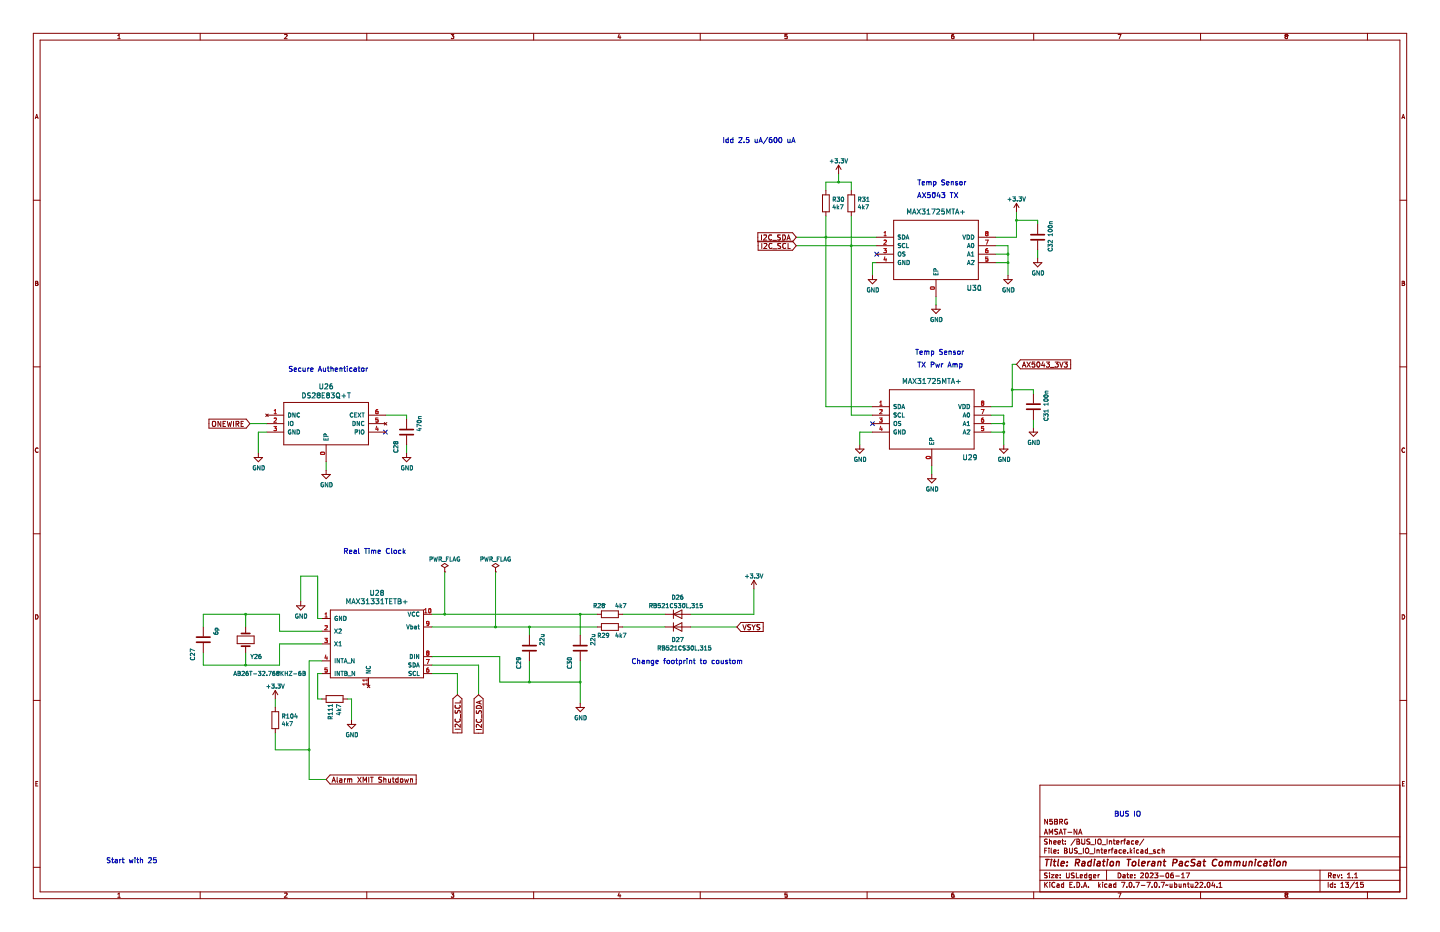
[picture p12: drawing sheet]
(kicad_sch (version 20230121) (generator eeschema)

 (paper "USLedger")

 (title_block
  (title "Radiation Tolerant PacSat Communication")
  (date "2023-06-17")
  (rev "1.1")
  (company "AMSAT-NA")
  (comment 1 "N5BRG"))

 (lib_symbols
  (symbol "Device:C" (pin_numbers hide) (pin_names (offset 0.254)) (in_bom yes) (on_board yes)
   (property "Reference" "C" (at 0.635 2.54 0) (effects (font (size 1.27 1.27)) (justify left)))
   (property "Value" "C" (at 0.635 -2.54 0) (effects (font (size 1.27 1.27)) (justify left)))
   (property "Footprint" "" (at 0.9652 -3.81 0) (effects (font (size 1.27 1.27)) hide))
   (property "Datasheet" "~" (at 0 0 0) (effects (font (size 1.27 1.27)) hide))
   (symbol "C_0_1"
    (polyline (pts (xy -2.032 -0.762) (xy 2.032 -0.762)) (stroke (width 0.508) (type default)) (fill (type none)))
    (polyline (pts (xy -2.032 0.762) (xy 2.032 0.762)) (stroke (width 0.508) (type default)) (fill (type none))))
   (symbol "C_1_1"
    (pin passive line (at 0 3.81 270) (length 2.794) (name "~" (effects (font (size 1.27 1.27)))) (number "1" (effects (font (size 1.27 1.27)))))
    (pin passive line (at 0 -3.81 90) (length 2.794) (name "~" (effects (font (size 1.27 1.27)))) (number "2" (effects (font (size 1.27 1.27)))))))
  (symbol "Device:Crystal" (pin_numbers hide) (pin_names (offset 1.016) hide) (in_bom yes) (on_board yes)
   (property "Reference" "Y" (at 0 3.81 0) (effects (font (size 1.27 1.27))))
   (property "Value" "Crystal" (at 0 -3.81 0) (effects (font (size 1.27 1.27))))
   (property "Footprint" "" (at 0 0 0) (effects (font (size 1.27 1.27)) hide))
   (property "Datasheet" "~" (at 0 0 0) (effects (font (size 1.27 1.27)) hide))
   (symbol "Crystal_0_1"
    (rectangle (start -1.143 2.54) (end 1.143 -2.54) (stroke (width 0.3048) (type default)) (fill (type none)))
    (polyline (pts (xy -2.54 0) (xy -1.905 0)) (stroke (width 0) (type default)) (fill (type none)))
    (polyline (pts (xy -1.905 -1.27) (xy -1.905 1.27)) (stroke (width 0.508) (type default)) (fill (type none)))
    (polyline (pts (xy 1.905 -1.27) (xy 1.905 1.27)) (stroke (width 0.508) (type default)) (fill (type none)))
    (polyline (pts (xy 2.54 0) (xy 1.905 0)) (stroke (width 0) (type default)) (fill (type none))))
   (symbol "Crystal_1_1"
    (pin passive line (at -3.81 0 0) (length 1.27) (name "1" (effects (font (size 1.27 1.27)))) (number "1" (effects (font (size 1.27 1.27)))))
    (pin passive line (at 3.81 0 180) (length 1.27) (name "2" (effects (font (size 1.27 1.27)))) (number "2" (effects (font (size 1.27 1.27)))))))
  (symbol "Device:R" (pin_numbers hide) (pin_names (offset 0)) (in_bom yes) (on_board yes)
   (property "Reference" "R" (at 2.032 0 90) (effects (font (size 1.27 1.27))))
   (property "Value" "R" (at 0 0 90) (effects (font (size 1.27 1.27))))
   (property "Footprint" "" (at -1.778 0 90) (effects (font (size 1.27 1.27)) hide))
   (property "Datasheet" "~" (at 0 0 0) (effects (font (size 1.27 1.27)) hide))
   (symbol "R_0_1"
    (rectangle (start -1.016 -2.54) (end 1.016 2.54) (stroke (width 0.254) (type default)) (fill (type none))))
   (symbol "R_1_1"
    (pin passive line (at 0 3.81 270) (length 1.27) (name "~" (effects (font (size 1.27 1.27)))) (number "1" (effects (font (size 1.27 1.27)))))
    (pin passive line (at 0 -3.81 90) (length 1.27) (name "~" (effects (font (size 1.27 1.27)))) (number "2" (effects (font (size 1.27 1.27)))))))
  (symbol "Diode:1N914" (pin_numbers hide) (pin_names hide) (in_bom yes) (on_board yes)
   (property "Reference" "D" (at 0 2.54 0) (effects (font (size 1.27 1.27))))
   (property "Value" "1N914" (at 0 -2.54 0) (effects (font (size 1.27 1.27))))
   (property "Footprint" "Diode_THT:D_DO-35_SOD27_P7.62mm_Horizontal" (at 0 -4.445 0) (effects (font (size 1.27 1.27)) hide))
   (property "Datasheet" "http://www.vishay.com/docs/85622/1n914.pdf" (at 0 0 0) (effects (font (size 1.27 1.27)) hide))
   (property "Sim.Device" "D" (at 0 0 0) (effects (font (size 1.27 1.27)) hide))
   (property "Sim.Pins" "1=K 2=A" (at 0 0 0) (effects (font (size 1.27 1.27)) hide))
   (symbol "1N914_0_1"
    (polyline (pts (xy -1.27 1.27) (xy -1.27 -1.27)) (stroke (width 0.254) (type default)) (fill (type none)))
    (polyline (pts (xy 1.27 0) (xy -1.27 0)) (stroke (width 0) (type default)) (fill (type none)))
    (polyline (pts (xy 1.27 1.27) (xy 1.27 -1.27) (xy -1.27 0) (xy 1.27 1.27)) (stroke (width 0.254) (type default)) (fill (type none))))
   (symbol "1N914_1_1"
    (pin passive line (at -3.81 0 0) (length 2.54) (name "K" (effects (font (size 1.27 1.27)))) (number "1" (effects (font (size 1.27 1.27)))))
    (pin passive line (at 3.81 0 180) (length 2.54) (name "A" (effects (font (size 1.27 1.27)))) (number "2" (effects (font (size 1.27 1.27)))))))
  (symbol "PACSAT_ICs:DS28E83" (pin_names (offset 1.016)) (in_bom yes) (on_board yes)
   (property "Reference" "U26" (at 0 11.0998 0) (effects (font (size 1.524 1.524))))
   (property "Value" "DS28E83" (at 0 8.4074 0) (effects (font (size 1.524 1.524))))
   (property "Footprint" "PacSatDev_maxim:TDFN_T633_2" (at 0 0 0) (effects (font (size 1.524 1.524)) hide))
   (property "Datasheet" "" (at 0 0 0) (effects (font (size 1.524 1.524)) hide))
   (symbol "DS28E83_0_1"
    (rectangle (start -12.7 6.35) (end 12.7 -6.35) (stroke (width 0) (type default)) (fill (type none))))
   (symbol "DS28E83_1_1"
    (pin power_in line (at 0 -11.43 90) (length 5.08) (name "EP" (effects (font (size 1.27 1.27)))) (number "0" (effects (font (size 1.27 1.27)))))
    (pin no_connect line (at -17.78 2.54 0) (length 5.08) (name "DNC" (effects (font (size 1.27 1.27)))) (number "1" (effects (font (size 1.27 1.27)))))
    (pin bidirectional line (at -17.78 0 0) (length 5.08) (name "IO" (effects (font (size 1.27 1.27)))) (number "2" (effects (font (size 1.27 1.27)))))
    (pin power_in line (at -17.78 -2.54 0) (length 5.08) (name "GND" (effects (font (size 1.27 1.27)))) (number "3" (effects (font (size 1.27 1.27)))))
    (pin bidirectional line (at 17.78 -2.54 180) (length 5.08) (name "PIO" (effects (font (size 1.27 1.27)))) (number "4" (effects (font (size 1.27 1.27)))))
    (pin no_connect line (at 17.78 0 180) (length 5.08) (name "DNC" (effects (font (size 1.27 1.27)))) (number "5" (effects (font (size 1.27 1.27)))))
    (pin passive line (at 17.78 2.54 180) (length 5.08) (name "CEXT" (effects (font (size 1.27 1.27)))) (number "6" (effects (font (size 1.27 1.27)))))))
  (symbol "PACSAT_ICs:MAX31331" (pin_names (offset 1.016)) (in_bom yes) (on_board yes)
   (property "Reference" "U?" (at -1.27 14.9098 0) (effects (font (size 1.524 1.524))))
   (property "Value" "MAX31331" (at -1.27 12.2174 0) (effects (font (size 1.524 1.524))))
   (property "Footprint" "Package_DFN_QFN:TDFN-10-1EP_2x3mm_P0.5mm_EP0.9x2mm" (at 0 0 0) (effects (font (size 1.524 1.524)) hide))
   (property "Datasheet" "" (at -1.27 3.81 0) (effects (font (size 1.524 1.524)) hide))
   (symbol "MAX31331_0_1"
    (rectangle (start -13.97 10.16) (end 13.97 -10.16) (stroke (width 0) (type default)) (fill (type none))))
   (symbol "MAX31331_1_1"
    (pin power_in line (at -16.51 7.62 0) (length 2.54) (name "GND" (effects (font (size 1.27 1.27)))) (number "1" (effects (font (size 1.27 1.27)))))
    (pin power_in line (at 16.51 8.89 180) (length 2.54) (name "VCC" (effects (font (size 1.27 1.27)))) (number "10" (effects (font (size 1.27 1.27)))))
    (pin no_connect line (at -2.54 -12.7 90) (length 2.54) (name "NC" (effects (font (size 1.27 1.27)))) (number "11" (effects (font (size 1.27 1.27)))))
    (pin input line (at -16.51 3.81 0) (length 2.54) (name "X2" (effects (font (size 1.27 1.27)))) (number "2" (effects (font (size 1.27 1.27)))))
    (pin input line (at -16.51 0 0) (length 2.54) (name "X1" (effects (font (size 1.27 1.27)))) (number "3" (effects (font (size 1.27 1.27)))))
    (pin open_collector line (at -16.51 -5.08 0) (length 2.54) (name "INTA_N" (effects (font (size 1.27 1.27)))) (number "4" (effects (font (size 1.27 1.27)))))
    (pin open_collector line (at -16.51 -8.89 0) (length 2.54) (name "INTB_N" (effects (font (size 1.27 1.27)))) (number "5" (effects (font (size 1.27 1.27)))))
    (pin input line (at 16.51 -8.89 180) (length 2.54) (name "SCL" (effects (font (size 1.27 1.27)))) (number "6" (effects (font (size 1.27 1.27)))))
    (pin tri_state line (at 16.51 -6.35 180) (length 2.54) (name "SDA" (effects (font (size 1.27 1.27)))) (number "7" (effects (font (size 1.27 1.27)))))
    (pin input line (at 16.51 -3.81 180) (length 2.54) (name "DIN" (effects (font (size 1.27 1.27)))) (number "8" (effects (font (size 1.27 1.27)))))
    (pin power_in line (at 16.51 5.08 180) (length 2.54) (name "Vbat" (effects (font (size 1.27 1.27)))) (number "9" (effects (font (size 1.27 1.27)))))))
  (symbol "PACSAT_ICs:MAX31725" (pin_names (offset 1.016)) (in_bom yes) (on_board yes)
   (property "Reference" "U29" (at 11.43 -11.43 0) (effects (font (size 1.524 1.524))))
   (property "Value" "MAX31725" (at 0 11.43 0) (effects (font (size 1.524 1.524))))
   (property "Footprint" "PacSatDev_maxim:TDFN_T833_2" (at 0 0 0) (effects (font (size 1.524 1.524)) hide))
   (property "Datasheet" "" (at 0 0 0) (effects (font (size 1.524 1.524)) hide))
   (symbol "MAX31725_0_1"
    (rectangle (start -12.7 8.89) (end 12.7 -8.89) (stroke (width 0) (type default)) (fill (type none))))
   (symbol "MAX31725_1_1"
    (pin input line (at 0 -13.97 90) (length 5.08) (name "EP" (effects (font (size 1.27 1.27)))) (number "0" (effects (font (size 1.27 1.27)))))
    (pin input line (at -17.78 3.81 0) (length 5.08) (name "SDA" (effects (font (size 1.27 1.27)))) (number "1" (effects (font (size 1.27 1.27)))))
    (pin input line (at -17.78 1.27 0) (length 5.08) (name "SCL" (effects (font (size 1.27 1.27)))) (number "2" (effects (font (size 1.27 1.27)))))
    (pin input line (at -17.78 -1.27 0) (length 5.08) (name "OS" (effects (font (size 1.27 1.27)))) (number "3" (effects (font (size 1.27 1.27)))))
    (pin input line (at -17.78 -3.81 0) (length 5.08) (name "GND" (effects (font (size 1.27 1.27)))) (number "4" (effects (font (size 1.27 1.27)))))
    (pin input line (at 17.78 -3.81 180) (length 5.08) (name "A2" (effects (font (size 1.27 1.27)))) (number "5" (effects (font (size 1.27 1.27)))))
    (pin input line (at 17.78 -1.27 180) (length 5.08) (name "A1" (effects (font (size 1.27 1.27)))) (number "6" (effects (font (size 1.27 1.27)))))
    (pin input line (at 17.78 1.27 180) (length 5.08) (name "A0" (effects (font (size 1.27 1.27)))) (number "7" (effects (font (size 1.27 1.27)))))
    (pin input line (at 17.78 3.81 180) (length 5.08) (name "VDD" (effects (font (size 1.27 1.27)))) (number "8" (effects (font (size 1.27 1.27)))))))
  (symbol "power:+3.3V" (power) (pin_names (offset 0)) (in_bom yes) (on_board yes)
   (property "Reference" "#PWR" (at 0 -3.81 0) (effects (font (size 1.27 1.27)) hide))
   (property "Value" "+3.3V" (at 0 3.556 0) (effects (font (size 1.27 1.27))))
   (property "Footprint" "" (at 0 0 0) (effects (font (size 1.27 1.27)) hide))
   (property "Datasheet" "" (at 0 0 0) (effects (font (size 1.27 1.27)) hide))
   (symbol "+3.3V_0_1"
    (polyline (pts (xy -0.762 1.27) (xy 0 2.54)) (stroke (width 0) (type default)) (fill (type none)))
    (polyline (pts (xy 0 0) (xy 0 2.54)) (stroke (width 0) (type default)) (fill (type none)))
    (polyline (pts (xy 0 2.54) (xy 0.762 1.27)) (stroke (width 0) (type default)) (fill (type none))))
   (symbol "+3.3V_1_1"
    (pin power_in line (at 0 0 90) (length 0) hide (name "+3.3V" (effects (font (size 1.27 1.27)))) (number "1" (effects (font (size 1.27 1.27)))))))
  (symbol "power:GND" (power) (pin_names (offset 0)) (in_bom yes) (on_board yes)
   (property "Reference" "#PWR" (at 0 -6.35 0) (effects (font (size 1.27 1.27)) hide))
   (property "Value" "GND" (at 0 -3.81 0) (effects (font (size 1.27 1.27))))
   (property "Footprint" "" (at 0 0 0) (effects (font (size 1.27 1.27)) hide))
   (property "Datasheet" "" (at 0 0 0) (effects (font (size 1.27 1.27)) hide))
   (symbol "GND_0_1"
    (polyline (pts (xy 0 0) (xy 0 -1.27) (xy 1.27 -1.27) (xy 0 -2.54) (xy -1.27 -1.27) (xy 0 -1.27)) (stroke (width 0) (type default)) (fill (type none))))
   (symbol "GND_1_1"
    (pin power_in line (at 0 0 270) (length 0) hide (name "GND" (effects (font (size 1.27 1.27)))) (number "1" (effects (font (size 1.27 1.27)))))))
  (symbol "power:PWR_FLAG" (power) (pin_numbers hide) (pin_names (offset 0) hide) (in_bom yes) (on_board yes)
   (property "Reference" "#FLG" (at 0 1.905 0) (effects (font (size 1.27 1.27)) hide))
   (property "Value" "PWR_FLAG" (at 0 3.81 0) (effects (font (size 1.27 1.27))))
   (property "Footprint" "" (at 0 0 0) (effects (font (size 1.27 1.27)) hide))
   (property "Datasheet" "~" (at 0 0 0) (effects (font (size 1.27 1.27)) hide))
   (symbol "PWR_FLAG_0_0"
    (pin power_out line (at 0 0 90) (length 0) (name "pwr" (effects (font (size 1.27 1.27)))) (number "1" (effects (font (size 1.27 1.27))))))
   (symbol "PWR_FLAG_0_1"
    (polyline (pts (xy 0 0) (xy 0 1.27) (xy -1.016 1.905) (xy 0 2.54) (xy 1.016 1.905) (xy 0 1.27)) (stroke (width 0) (type default)) (fill (type none))))))

 (junction (at 300.99 129.54) (diameter 0) (color 0 0 0 0))
 (junction (at 73.66 184.15) (diameter 0) (color 0 0 0 0))
 (junction (at 255.27 73.66) (diameter 0) (color 0 0 0 0))
 (junction (at 302.26 76.2) (diameter 0) (color 0 0 0 0))
 (junction (at 251.46 54.61) (diameter 0) (color 0 0 0 0))
 (junction (at 247.65 71.12) (diameter 0) (color 0 0 0 0))
 (junction (at 133.35 184.15) (diameter 0) (color 0 0 0 0))
 (junction (at 303.53 116.84) (diameter 0) (color 0 0 0 0))
 (junction (at 148.59 187.96) (diameter 0) (color 0 0 0 0))
 (junction (at 158.75 204.47) (diameter 0) (color 0 0 0 0))
 (junction (at 304.8 66.04) (diameter 0) (color 0 0 0 0))
 (junction (at 73.66 199.39) (diameter 0) (color 0 0 0 0))
 (junction (at 300.99 127) (diameter 0) (color 0 0 0 0))
 (junction (at 158.75 187.96) (diameter 0) (color 0 0 0 0))
 (junction (at 302.26 78.74) (diameter 0) (color 0 0 0 0))
 (junction (at 92.71 224.79) (diameter 0) (color 0 0 0 0))
 (junction (at 173.99 184.15) (diameter 0) (color 0 0 0 0))
 (junction (at 173.99 204.47) (diameter 0) (color 0 0 0 0))

 (no_connect (at 261.62 127))
 (no_connect (at 262.89 76.2))
 (no_connect (at 115.57 129.54))

 (wire (pts (xy 302.26 78.74) (xy 302.26 82.55)) (stroke (width 0) (type default)))
 (wire (pts (xy 247.65 57.15) (xy 247.65 54.61)) (stroke (width 0) (type default)))
 (wire (pts (xy 186.69 187.96) (xy 199.39 187.96)) (stroke (width 0) (type default)))
 (wire (pts (xy 261.62 129.54) (xy 257.81 129.54)) (stroke (width 0) (type default)))
 (wire (pts (xy 251.46 54.61) (xy 251.46 52.07)) (stroke (width 0) (type default)))
 (wire (pts (xy 137.16 201.93) (xy 137.16 208.28)) (stroke (width 0) (type default)))
 (wire (pts (xy 60.96 184.15) (xy 73.66 184.15)) (stroke (width 0) (type default)))
 (wire (pts (xy 255.27 124.46) (xy 261.62 124.46)) (stroke (width 0) (type default)))
 (wire (pts (xy 133.35 171.45) (xy 133.35 184.15)) (stroke (width 0) (type default)))
 (wire (pts (xy 255.27 54.61) (xy 255.27 57.15)) (stroke (width 0) (type default)))
 (wire (pts (xy 60.96 199.39) (xy 73.66 199.39)) (stroke (width 0) (type default)))
 (wire (pts (xy 303.53 116.84) (xy 303.53 121.92)) (stroke (width 0) (type default)))
 (wire (pts (xy 129.54 184.15) (xy 133.35 184.15)) (stroke (width 0) (type default)))
 (wire (pts (xy 83.82 193.04) (xy 96.52 193.04)) (stroke (width 0) (type default)))
 (wire (pts (xy 92.71 224.79) (xy 92.71 233.68)) (stroke (width 0) (type default)))
 (wire (pts (xy 96.52 185.42) (xy 95.25 185.42)) (stroke (width 0) (type default)))
 (wire (pts (xy 129.54 187.96) (xy 148.59 187.96)) (stroke (width 0) (type default)))
 (wire (pts (xy 303.53 116.84) (xy 309.88 116.84)) (stroke (width 0) (type default)))
 (wire (pts (xy 92.71 198.12) (xy 92.71 224.79)) (stroke (width 0) (type default)))
 (wire (pts (xy 115.57 124.46) (xy 121.92 124.46)) (stroke (width 0) (type default)))
 (wire (pts (xy 95.25 209.55) (xy 96.52 209.55)) (stroke (width 0) (type default)))
 (wire (pts (xy 73.66 199.39) (xy 83.82 199.39)) (stroke (width 0) (type default)))
 (wire (pts (xy 261.62 78.74) (xy 261.62 82.55)) (stroke (width 0) (type default)))
 (wire (pts (xy 129.54 199.39) (xy 143.51 199.39)) (stroke (width 0) (type default)))
 (wire (pts (xy 311.15 74.93) (xy 311.15 77.47)) (stroke (width 0) (type default)))
 (wire (pts (xy 73.66 187.96) (xy 73.66 184.15)) (stroke (width 0) (type default)))
 (wire (pts (xy 300.99 129.54) (xy 297.18 129.54)) (stroke (width 0) (type default)))
 (wire (pts (xy 247.65 71.12) (xy 262.89 71.12)) (stroke (width 0) (type default)))
 (wire (pts (xy 173.99 204.47) (xy 173.99 210.82)) (stroke (width 0) (type default)))
 (wire (pts (xy 149.86 204.47) (xy 158.75 204.47)) (stroke (width 0) (type default)))
 (wire (pts (xy 90.17 172.72) (xy 90.17 180.34)) (stroke (width 0) (type default)))
 (wire (pts (xy 104.14 209.55) (xy 105.41 209.55)) (stroke (width 0) (type default)))
 (wire (pts (xy 82.55 219.71) (xy 82.55 224.79)) (stroke (width 0) (type default)))
 (wire (pts (xy 303.53 109.22) (xy 303.53 116.84)) (stroke (width 0) (type default)))
 (wire (pts (xy 238.76 71.12) (xy 247.65 71.12)) (stroke (width 0) (type default)))
 (wire (pts (xy 129.54 201.93) (xy 137.16 201.93)) (stroke (width 0) (type default)))
 (wire (pts (xy 311.15 66.04) (xy 311.15 67.31)) (stroke (width 0) (type default)))
 (wire (pts (xy 186.69 184.15) (xy 199.39 184.15)) (stroke (width 0) (type default)))
 (wire (pts (xy 309.88 116.84) (xy 309.88 118.11)) (stroke (width 0) (type default)))
 (wire (pts (xy 95.25 172.72) (xy 90.17 172.72)) (stroke (width 0) (type default)))
 (wire (pts (xy 173.99 184.15) (xy 179.07 184.15)) (stroke (width 0) (type default)))
 (wire (pts (xy 158.75 204.47) (xy 173.99 204.47)) (stroke (width 0) (type default)))
 (wire (pts (xy 121.92 133.35) (xy 121.92 135.89)) (stroke (width 0) (type default)))
 (wire (pts (xy 238.76 73.66) (xy 255.27 73.66)) (stroke (width 0) (type default)))
 (wire (pts (xy 92.71 224.79) (xy 82.55 224.79)) (stroke (width 0) (type default)))
 (wire (pts (xy 148.59 187.96) (xy 158.75 187.96)) (stroke (width 0) (type default)))
 (wire (pts (xy 158.75 187.96) (xy 179.07 187.96)) (stroke (width 0) (type default)))
 (wire (pts (xy 247.65 54.61) (xy 251.46 54.61)) (stroke (width 0) (type default)))
 (wire (pts (xy 300.99 127) (xy 300.99 129.54)) (stroke (width 0) (type default)))
 (wire (pts (xy 298.45 76.2) (xy 302.26 76.2)) (stroke (width 0) (type default)))
 (wire (pts (xy 247.65 121.92) (xy 261.62 121.92)) (stroke (width 0) (type default)))
 (wire (pts (xy 251.46 54.61) (xy 255.27 54.61)) (stroke (width 0) (type default)))
 (wire (pts (xy 303.53 121.92) (xy 297.18 121.92)) (stroke (width 0) (type default)))
 (wire (pts (xy 158.75 187.96) (xy 158.75 190.5)) (stroke (width 0) (type default)))
 (wire (pts (xy 92.71 233.68) (xy 97.79 233.68)) (stroke (width 0) (type default)))
 (wire (pts (xy 60.96 195.58) (xy 60.96 199.39)) (stroke (width 0) (type default)))
 (wire (pts (xy 97.79 138.43) (xy 97.79 140.97)) (stroke (width 0) (type default)))
 (wire (pts (xy 257.81 129.54) (xy 257.81 133.35)) (stroke (width 0) (type default)))
 (wire (pts (xy 302.26 73.66) (xy 302.26 76.2)) (stroke (width 0) (type default)))
 (wire (pts (xy 173.99 184.15) (xy 173.99 190.5)) (stroke (width 0) (type default)))
 (wire (pts (xy 158.75 198.12) (xy 158.75 204.47)) (stroke (width 0) (type default)))
 (wire (pts (xy 77.47 129.54) (xy 77.47 135.89)) (stroke (width 0) (type default)))
 (wire (pts (xy 83.82 184.15) (xy 83.82 189.23)) (stroke (width 0) (type default)))
 (wire (pts (xy 255.27 73.66) (xy 255.27 124.46)) (stroke (width 0) (type default)))
 (wire (pts (xy 302.26 76.2) (xy 302.26 78.74)) (stroke (width 0) (type default)))
 (wire (pts (xy 247.65 71.12) (xy 247.65 121.92)) (stroke (width 0) (type default)))
 (wire (pts (xy 60.96 187.96) (xy 60.96 184.15)) (stroke (width 0) (type default)))
 (wire (pts (xy 82.55 209.55) (xy 82.55 212.09)) (stroke (width 0) (type default)))
 (wire (pts (xy 83.82 193.04) (xy 83.82 199.39)) (stroke (width 0) (type default)))
 (wire (pts (xy 304.8 66.04) (xy 304.8 71.12)) (stroke (width 0) (type default)))
 (wire (pts (xy 96.52 201.93) (xy 95.25 201.93)) (stroke (width 0) (type default)))
 (wire (pts (xy 83.82 189.23) (xy 96.52 189.23)) (stroke (width 0) (type default)))
 (wire (pts (xy 304.8 63.5) (xy 304.8 66.04)) (stroke (width 0) (type default)))
 (wire (pts (xy 95.25 201.93) (xy 95.25 209.55)) (stroke (width 0) (type default)))
 (wire (pts (xy 133.35 184.15) (xy 173.99 184.15)) (stroke (width 0) (type default)))
 (wire (pts (xy 80.01 129.54) (xy 77.47 129.54)) (stroke (width 0) (type default)))
 (wire (pts (xy 247.65 64.77) (xy 247.65 71.12)) (stroke (width 0) (type default)))
 (wire (pts (xy 280.67 88.9) (xy 280.67 91.44)) (stroke (width 0) (type default)))
 (wire (pts (xy 255.27 64.77) (xy 255.27 73.66)) (stroke (width 0) (type default)))
 (wire (pts (xy 143.51 199.39) (xy 143.51 208.28)) (stroke (width 0) (type default)))
 (wire (pts (xy 73.66 184.15) (xy 83.82 184.15)) (stroke (width 0) (type default)))
 (wire (pts (xy 74.93 127) (xy 80.01 127)) (stroke (width 0) (type default)))
 (wire (pts (xy 96.52 198.12) (xy 92.71 198.12)) (stroke (width 0) (type default)))
 (wire (pts (xy 121.92 124.46) (xy 121.92 125.73)) (stroke (width 0) (type default)))
 (wire (pts (xy 304.8 109.22) (xy 303.53 109.22)) (stroke (width 0) (type default)))
 (wire (pts (xy 300.99 129.54) (xy 300.99 133.35)) (stroke (width 0) (type default)))
 (wire (pts (xy 105.41 209.55) (xy 105.41 215.9)) (stroke (width 0) (type default)))
 (wire (pts (xy 149.86 196.85) (xy 149.86 204.47)) (stroke (width 0) (type default)))
 (wire (pts (xy 148.59 171.45) (xy 148.59 187.96)) (stroke (width 0) (type default)))
 (wire (pts (xy 173.99 204.47) (xy 173.99 198.12)) (stroke (width 0) (type default)))
 (wire (pts (xy 279.4 139.7) (xy 279.4 142.24)) (stroke (width 0) (type default)))
 (wire (pts (xy 262.89 78.74) (xy 261.62 78.74)) (stroke (width 0) (type default)))
 (wire (pts (xy 297.18 127) (xy 300.99 127)) (stroke (width 0) (type default)))
 (wire (pts (xy 73.66 195.58) (xy 73.66 199.39)) (stroke (width 0) (type default)))
 (wire (pts (xy 304.8 71.12) (xy 298.45 71.12)) (stroke (width 0) (type default)))
 (wire (pts (xy 255.27 73.66) (xy 262.89 73.66)) (stroke (width 0) (type default)))
 (wire (pts (xy 309.88 125.73) (xy 309.88 128.27)) (stroke (width 0) (type default)))
 (wire (pts (xy 304.8 66.04) (xy 311.15 66.04)) (stroke (width 0) (type default)))
 (wire (pts (xy 226.06 184.15) (xy 226.06 176.53)) (stroke (width 0) (type default)))
 (wire (pts (xy 298.45 73.66) (xy 302.26 73.66)) (stroke (width 0) (type default)))
 (wire (pts (xy 129.54 196.85) (xy 149.86 196.85)) (stroke (width 0) (type default)))
 (wire (pts (xy 297.18 124.46) (xy 300.99 124.46)) (stroke (width 0) (type default)))
 (wire (pts (xy 95.25 185.42) (xy 95.25 172.72)) (stroke (width 0) (type default)))
 (wire (pts (xy 207.01 184.15) (xy 226.06 184.15)) (stroke (width 0) (type default)))
 (wire (pts (xy 207.01 187.96) (xy 220.98 187.96)) (stroke (width 0) (type default)))
 (wire (pts (xy 300.99 124.46) (xy 300.99 127)) (stroke (width 0) (type default)))
 (wire (pts (xy 302.26 78.74) (xy 298.45 78.74)) (stroke (width 0) (type default)))

 (text "TX Pwr Amp" (at 274.955 110.49 0) (effects (font (size 1.524 1.524)) (justify left bottom)))
 (text "Temp Sensor" (at 274.32 106.68 0) (effects (font (size 1.524 1.524)) (justify left bottom)))
 (text "BUS IO" (at 334.01 245.11 0) (effects (font (size 1.524 1.524)) (justify left bottom)))
 (text "Change footprint to coustom" (at 189.23 199.39 0) (effects (font (size 1.524 1.524)) (justify left bottom)))
 (text "Idd 2.5 uA/600 uA" (at 216.535 43.18 0) (effects (font (size 1.524 1.524)) (justify left bottom)))
 (text "Start with 25" (at 31.75 259.08 0) (effects (font (size 1.524 1.524)) (justify left bottom)))
 (text "Temp Sensor" (at 274.955 55.88 0) (effects (font (size 1.524 1.524)) (justify left bottom)))
 (text "AX5043 TX" (at 274.955 59.69 0) (effects (font (size 1.524 1.524)) (justify left bottom)))
 (text "Secure Authenticator" (at 86.36 111.76 0) (effects (font (size 1.524 1.524)) (justify left bottom)))
 (text "Real Time Clock" (at 102.87 166.37 0) (effects (font (size 1.524 1.524)) (justify left bottom)))

 (global_label "I2C_SCL" (shape input) (at 137.16 208.28 270) (fields_autoplaced) (effects (font (size 1.524 1.524)) (justify right))
  (property "Intersheetrefs" "${INTERSHEET_REFS}" (at 137.16 220.0527 90) (effects (font (size 1.27 1.27)) (justify right) hide)))
 (global_label "AX5043_3V3" (shape input) (at 304.8 109.22 0) (fields_autoplaced) (effects (font (size 1.524 1.524)) (justify left))
  (property "Intersheetrefs" "${INTERSHEET_REFS}" (at 321.4349 109.22 0) (effects (font (size 1.27 1.27)) (justify left) hide)))
 (global_label "ONEWIRE" (shape input) (at 74.93 127 180) (fields_autoplaced) (effects (font (size 1.524 1.524)) (justify right))
  (property "Intersheetrefs" "${INTERSHEET_REFS}" (at 62.2862 127 0) (effects (font (size 1.27 1.27)) (justify right) hide)))
 (global_label "I2C_SDA" (shape input) (at 143.51 208.28 270) (fields_autoplaced) (effects (font (size 1.524 1.524)) (justify right))
  (property "Intersheetrefs" "${INTERSHEET_REFS}" (at 143.51 220.1253 90) (effects (font (size 1.27 1.27)) (justify right) hide)))
 (global_label "I2C_SDA" (shape input) (at 238.76 71.12 180) (fields_autoplaced) (effects (font (size 1.524 1.524)) (justify right))
  (property "Intersheetrefs" "${INTERSHEET_REFS}" (at 226.9147 71.12 0) (effects (font (size 1.27 1.27)) (justify right) hide)))
 (global_label "VSYS" (shape input) (at 220.98 187.96 0) (fields_autoplaced) (effects (font (size 1.524 1.524)) (justify left))
  (property "Intersheetrefs" "${INTERSHEET_REFS}" (at 229.1968 187.96 0) (effects (font (size 1.27 1.27)) (justify left) hide)))
 (global_label "I2C_SCL" (shape input) (at 238.76 73.66 180) (fields_autoplaced) (effects (font (size 1.524 1.524)) (justify right))
  (property "Intersheetrefs" "${INTERSHEET_REFS}" (at 226.9873 73.66 0) (effects (font (size 1.27 1.27)) (justify right) hide)))
 (global_label "Alarm XMIT Shutdown" (shape input) (at 97.79 233.68 0) (fields_autoplaced) (effects (font (size 1.524 1.524)) (justify left))
  (property "Intersheetrefs" "${INTERSHEET_REFS}" (at 125.2612 233.68 0) (effects (font (size 1.27 1.27)) (justify left) hide)))

 (symbol (lib_id "PACSAT_ICs:MAX31725") (at 280.67 74.93 0) (unit 1) (in_bom yes) (on_board yes) (dnp no)
  (property "Reference" "U30" (at 292.1 86.36 0) (effects (font (size 1.524 1.524))))
  (property "Value" "MAX31725MTA+" (at 280.67 63.5 0) (effects (font (size 1.524 1.524))))
  (property "Footprint" "PacSatDev_maxim:TDFN_T833_2" (at 280.67 74.93 0) (effects (font (size 1.524 1.524)) hide))
  (property "Datasheet" "" (at 280.67 74.93 0) (effects (font (size 1.524 1.524)) hide)) (pin "0") (pin "1") (pin "2") (pin "3") (pin "4") (pin "5") (pin "6") (pin "7") (pin "8"))

 (symbol (lib_id "power:GND") (at 261.62 82.55 0) (unit 1) (in_bom yes) (on_board yes) (dnp no)
  (property "Reference" "#PWR050" (at 261.62 88.9 0) (effects (font (size 1.27 1.27)) hide))
  (property "Value" "GND" (at 261.747 86.9442 0) (effects (font (size 1.27 1.27))))
  (property "Footprint" "" (at 261.62 82.55 0) (effects (font (size 1.27 1.27)) hide))
  (property "Datasheet" "" (at 261.62 82.55 0) (effects (font (size 1.27 1.27)) hide)) (pin "1"))

 (symbol (lib_id "power:GND") (at 302.26 82.55 0) (unit 1) (in_bom yes) (on_board yes) (dnp no)
  (property "Reference" "#PWR061" (at 302.26 88.9 0) (effects (font (size 1.27 1.27)) hide))
  (property "Value" "GND" (at 302.387 86.9442 0) (effects (font (size 1.27 1.27))))
  (property "Footprint" "" (at 302.26 82.55 0) (effects (font (size 1.27 1.27)) hide))
  (property "Datasheet" "" (at 302.26 82.55 0) (effects (font (size 1.27 1.27)) hide)) (pin "1"))

 (symbol (lib_id "power:GND") (at 280.67 91.44 0) (unit 1) (in_bom yes) (on_board yes) (dnp no)
  (property "Reference" "#PWR058" (at 280.67 97.79 0) (effects (font (size 1.27 1.27)) hide))
  (property "Value" "GND" (at 280.797 95.8342 0) (effects (font (size 1.27 1.27))))
  (property "Footprint" "" (at 280.67 91.44 0) (effects (font (size 1.27 1.27)) hide))
  (property "Datasheet" "" (at 280.67 91.44 0) (effects (font (size 1.27 1.27)) hide)) (pin "1"))

 (symbol (lib_id "Device:R") (at 255.27 60.96 0) (unit 1) (in_bom yes) (on_board yes) (dnp no)
  (property "Reference" "R31" (at 257.048 59.7916 0) (effects (font (size 1.27 1.27)) (justify left)))
  (property "Value" "4k7" (at 257.048 62.103 0) (effects (font (size 1.27 1.27)) (justify left)))
  (property "Footprint" "Resistor_SMD:R_0603_1608Metric_Pad0.98x0.95mm_HandSolder" (at 253.492 60.96 90) (effects (font (size 1.27 1.27)) hide))
  (property "Datasheet" "~" (at 255.27 60.96 0) (effects (font (size 1.27 1.27)))) (pin "1") (pin "2"))

 (symbol (lib_id "Device:R") (at 247.65 60.96 0) (unit 1) (in_bom yes) (on_board yes) (dnp no)
  (property "Reference" "R30" (at 249.428 59.7916 0) (effects (font (size 1.27 1.27)) (justify left)))
  (property "Value" "4k7" (at 249.428 62.103 0) (effects (font (size 1.27 1.27)) (justify left)))
  (property "Footprint" "Resistor_SMD:R_0603_1608Metric_Pad0.98x0.95mm_HandSolder" (at 245.872 60.96 90) (effects (font (size 1.27 1.27)) hide))
  (property "Datasheet" "~" (at 247.65 60.96 0) (effects (font (size 1.27 1.27)))) (pin "1") (pin "2"))

 (symbol (lib_id "Device:C") (at 311.15 71.12 0) (unit 1) (in_bom yes) (on_board yes) (dnp no)
  (property "Reference" "C32" (at 314.96 73.66 90) (effects (font (size 1.27 1.27))))
  (property "Value" "100n" (at 314.96 68.58 90) (effects (font (size 1.27 1.27))))
  (property "Footprint" "Capacitor_SMD:C_0603_1608Metric_Pad1.08x0.95mm_HandSolder" (at 312.1152 74.93 0) (effects (font (size 1.27 1.27)) hide))
  (property "Datasheet" "~" (at 311.15 71.12 0) (effects (font (size 1.27 1.27)))) (pin "1") (pin "2"))

 (symbol (lib_id "power:GND") (at 311.15 77.47 0) (unit 1) (in_bom yes) (on_board yes) (dnp no)
  (property "Reference" "#PWR069" (at 311.15 83.82 0) (effects (font (size 1.27 1.27)) hide))
  (property "Value" "GND" (at 311.277 81.8642 0) (effects (font (size 1.27 1.27))))
  (property "Footprint" "" (at 311.15 77.47 0) (effects (font (size 1.27 1.27)) hide))
  (property "Datasheet" "" (at 311.15 77.47 0) (effects (font (size 1.27 1.27)) hide)) (pin "1"))

 (symbol (lib_id "PACSAT_ICs:DS28E83") (at 97.79 127 0) (unit 1) (in_bom yes) (on_board yes) (dnp no)
  (property "Reference" "U26" (at 97.79 115.9002 0) (effects (font (size 1.524 1.524))))
  (property "Value" "DS28E83Q+T" (at 97.79 118.5926 0) (effects (font (size 1.524 1.524))))
  (property "Footprint" "PacSatDev_maxim:TDFN_T633_2" (at 97.79 127 0) (effects (font (size 1.524 1.524)) hide))
  (property "Datasheet" "" (at 97.79 127 0) (effects (font (size 1.524 1.524)) hide)) (pin "0") (pin "1") (pin "2") (pin "3") (pin "4") (pin "5") (pin "6"))

 (symbol (lib_id "power:GND") (at 77.47 135.89 0) (unit 1) (in_bom yes) (on_board yes) (dnp no)
  (property "Reference" "#PWR037" (at 77.47 142.24 0) (effects (font (size 1.27 1.27)) hide))
  (property "Value" "GND" (at 77.597 140.2842 0) (effects (font (size 1.27 1.27))))
  (property "Footprint" "" (at 77.47 135.89 0) (effects (font (size 1.27 1.27)) hide))
  (property "Datasheet" "" (at 77.47 135.89 0) (effects (font (size 1.27 1.27)) hide)) (pin "1"))

 (symbol (lib_id "power:GND") (at 97.79 140.97 0) (unit 1) (in_bom yes) (on_board yes) (dnp no)
  (property "Reference" "#PWR040" (at 97.79 147.32 0) (effects (font (size 1.27 1.27)) hide))
  (property "Value" "GND" (at 97.917 145.3642 0) (effects (font (size 1.27 1.27))))
  (property "Footprint" "" (at 97.79 140.97 0) (effects (font (size 1.27 1.27)) hide))
  (property "Datasheet" "" (at 97.79 140.97 0) (effects (font (size 1.27 1.27)) hide)) (pin "1"))

 (symbol (lib_id "Device:C") (at 121.92 129.54 0) (unit 1) (in_bom yes) (on_board yes) (dnp no)
  (property "Reference" "C28" (at 118.745 133.985 90) (effects (font (size 1.27 1.27))))
  (property "Value" "470n" (at 125.73 127 90) (effects (font (size 1.27 1.27))))
  (property "Footprint" "Capacitor_SMD:C_0603_1608Metric_Pad1.08x0.95mm_HandSolder" (at 122.8852 133.35 0) (effects (font (size 1.27 1.27)) hide))
  (property "Datasheet" "~" (at 121.92 129.54 0) (effects (font (size 1.27 1.27)))) (pin "1") (pin "2"))

 (symbol (lib_id "power:GND") (at 121.92 135.89 0) (unit 1) (in_bom yes) (on_board yes) (dnp no)
  (property "Reference" "#PWR042" (at 121.92 142.24 0) (effects (font (size 1.27 1.27)) hide))
  (property "Value" "GND" (at 122.047 140.2842 0) (effects (font (size 1.27 1.27))))
  (property "Footprint" "" (at 121.92 135.89 0) (effects (font (size 1.27 1.27)) hide))
  (property "Datasheet" "" (at 121.92 135.89 0) (effects (font (size 1.27 1.27)) hide)) (pin "1"))

 (symbol (lib_id "Device:C") (at 158.75 194.31 0) (unit 1) (in_bom yes) (on_board yes) (dnp no)
  (property "Reference" "C29" (at 155.575 198.755 90) (effects (font (size 1.27 1.27))))
  (property "Value" "22u" (at 162.56 191.77 90) (effects (font (size 1.27 1.27))))
  (property "Footprint" "Capacitor_SMD:C_0603_1608Metric_Pad1.08x0.95mm_HandSolder" (at 159.7152 198.12 0) (effects (font (size 1.27 1.27)) hide))
  (property "Datasheet" "~" (at 158.75 194.31 0) (effects (font (size 1.27 1.27)))) (pin "1") (pin "2"))

 (symbol (lib_id "Device:R") (at 82.55 215.9 0) (unit 1) (in_bom yes) (on_board yes) (dnp no)
  (property "Reference" "R104" (at 84.328 214.7316 0) (effects (font (size 1.27 1.27)) (justify left)))
  (property "Value" "4k7" (at 84.328 217.043 0) (effects (font (size 1.27 1.27)) (justify left)))
  (property "Footprint" "Resistor_SMD:R_0603_1608Metric_Pad0.98x0.95mm_HandSolder" (at 80.772 215.9 90) (effects (font (size 1.27 1.27)) hide))
  (property "Datasheet" "~" (at 82.55 215.9 0) (effects (font (size 1.27 1.27)))) (pin "1") (pin "2"))

 (symbol (lib_id "power:+3.3V") (at 304.8 63.5 0) (unit 1) (in_bom yes) (on_board yes) (dnp no) (fields_autoplaced)
  (property "Reference" "#PWR067" (at 304.8 67.31 0) (effects (font (size 1.27 1.27)) hide))
  (property "Value" "+3.3V" (at 304.8 59.69 0) (effects (font (size 1.27 1.27))))
  (property "Footprint" "" (at 304.8 63.5 0) (effects (font (size 1.27 1.27)) hide))
  (property "Datasheet" "" (at 304.8 63.5 0) (effects (font (size 1.27 1.27)) hide)) (pin "1"))

 (symbol (lib_id "power:+3.3V") (at 82.55 209.55 0) (unit 1) (in_bom yes) (on_board yes) (dnp no) (fields_autoplaced)
  (property "Reference" "#PWR0123" (at 82.55 213.36 0) (effects (font (size 1.27 1.27)) hide))
  (property "Value" "+3.3V" (at 82.55 205.74 0) (effects (font (size 1.27 1.27))))
  (property "Footprint" "" (at 82.55 209.55 0) (effects (font (size 1.27 1.27)) hide))
  (property "Datasheet" "" (at 82.55 209.55 0) (effects (font (size 1.27 1.27)) hide)) (pin "1"))

 (symbol (lib_id "power:+3.3V") (at 251.46 52.07 0) (unit 1) (in_bom yes) (on_board yes) (dnp no) (fields_autoplaced)
  (property "Reference" "#PWR046" (at 251.46 55.88 0) (effects (font (size 1.27 1.27)) hide))
  (property "Value" "+3.3V" (at 251.46 48.26 0) (effects (font (size 1.27 1.27))))
  (property "Footprint" "" (at 251.46 52.07 0) (effects (font (size 1.27 1.27)) hide))
  (property "Datasheet" "" (at 251.46 52.07 0) (effects (font (size 1.27 1.27)) hide)) (pin "1"))

 (symbol (lib_id "power:PWR_FLAG") (at 133.35 171.45 0) (unit 1) (in_bom yes) (on_board yes) (dnp no) (fields_autoplaced)
  (property "Reference" "#FLG026" (at 133.35 169.545 0) (effects (font (size 1.27 1.27)) hide))
  (property "Value" "PWR_FLAG" (at 133.35 167.64 0) (effects (font (size 1.27 1.27))))
  (property "Footprint" "" (at 133.35 171.45 0) (effects (font (size 1.27 1.27)) hide))
  (property "Datasheet" "~" (at 133.35 171.45 0) (effects (font (size 1.27 1.27)) hide)) (pin "1"))

 (symbol (lib_id "power:GND") (at 309.88 128.27 0) (unit 1) (in_bom yes) (on_board yes) (dnp no)
  (property "Reference" "#PWR068" (at 309.88 134.62 0) (effects (font (size 1.27 1.27)) hide))
  (property "Value" "GND" (at 310.007 132.6642 0) (effects (font (size 1.27 1.27))))
  (property "Footprint" "" (at 309.88 128.27 0) (effects (font (size 1.27 1.27)) hide))
  (property "Datasheet" "" (at 309.88 128.27 0) (effects (font (size 1.27 1.27)) hide)) (pin "1"))

 (symbol (lib_id "power:GND") (at 279.4 142.24 0) (unit 1) (in_bom yes) (on_board yes) (dnp no)
  (property "Reference" "#PWR051" (at 279.4 148.59 0) (effects (font (size 1.27 1.27)) hide))
  (property "Value" "GND" (at 279.527 146.6342 0) (effects (font (size 1.27 1.27))))
  (property "Footprint" "" (at 279.4 142.24 0) (effects (font (size 1.27 1.27)) hide))
  (property "Datasheet" "" (at 279.4 142.24 0) (effects (font (size 1.27 1.27)) hide)) (pin "1"))

 (symbol (lib_id "power:GND") (at 173.99 210.82 0) (unit 1) (in_bom yes) (on_board yes) (dnp no)
  (property "Reference" "#PWR044" (at 173.99 217.17 0) (effects (font (size 1.27 1.27)) hide))
  (property "Value" "GND" (at 174.117 215.2142 0) (effects (font (size 1.27 1.27))))
  (property "Footprint" "" (at 173.99 210.82 0) (effects (font (size 1.27 1.27)) hide))
  (property "Datasheet" "" (at 173.99 210.82 0) (effects (font (size 1.27 1.27)) hide)) (pin "1"))

 (symbol (lib_id "power:GND") (at 90.17 180.34 0) (unit 1) (in_bom yes) (on_board yes) (dnp no)
  (property "Reference" "#PWR039" (at 90.17 186.69 0) (effects (font (size 1.27 1.27)) hide))
  (property "Value" "GND" (at 90.297 184.7342 0) (effects (font (size 1.27 1.27))))
  (property "Footprint" "" (at 90.17 180.34 0) (effects (font (size 1.27 1.27)) hide))
  (property "Datasheet" "" (at 90.17 180.34 0) (effects (font (size 1.27 1.27)) hide)) (pin "1"))

 (symbol (lib_id "Device:R") (at 182.88 184.15 90) (unit 1) (in_bom yes) (on_board yes) (dnp no)
  (property "Reference" "R28" (at 181.61 181.61 90) (effects (font (size 1.27 1.27)) (justify left)))
  (property "Value" "4k7" (at 187.96 181.61 90) (effects (font (size 1.27 1.27)) (justify left)))
  (property "Footprint" "Resistor_SMD:R_0603_1608Metric_Pad0.98x0.95mm_HandSolder" (at 182.88 185.928 90) (effects (font (size 1.27 1.27)) hide))
  (property "Datasheet" "~" (at 182.88 184.15 0) (effects (font (size 1.27 1.27)))) (pin "1") (pin "2"))

 (symbol (lib_id "PACSAT_ICs:MAX31331") (at 113.03 193.04 0) (unit 1) (in_bom yes) (on_board yes) (dnp no) (fields_autoplaced)
  (property "Reference" "U28" (at 113.03 177.8 0) (effects (font (size 1.524 1.524))))
  (property "Value" "MAX31331TETB+" (at 113.03 180.34 0) (effects (font (size 1.524 1.524))))
  (property "Footprint" "Package_DFN_QFN:TDFN-10-1EP_2x3mm_P0.5mm_EP0.9x2mm" (at 113.03 193.04 0) (effects (font (size 1.524 1.524)) hide))
  (property "Datasheet" "" (at 111.76 189.23 0) (effects (font (size 1.524 1.524)) hide)) (pin "1") (pin "10") (pin "11") (pin "2") (pin "3") (pin "4") (pin "5") (pin "6") (pin "7") (pin "8") (pin "9"))

 (symbol (lib_id "power:GND") (at 300.99 133.35 0) (unit 1) (in_bom yes) (on_board yes) (dnp no)
  (property "Reference" "#PWR060" (at 300.99 139.7 0) (effects (font (size 1.27 1.27)) hide))
  (property "Value" "GND" (at 301.117 137.7442 0) (effects (font (size 1.27 1.27))))
  (property "Footprint" "" (at 300.99 133.35 0) (effects (font (size 1.27 1.27)) hide))
  (property "Datasheet" "" (at 300.99 133.35 0) (effects (font (size 1.27 1.27)) hide)) (pin "1"))

 (symbol (lib_id "power:GND") (at 105.41 215.9 0) (unit 1) (in_bom yes) (on_board yes) (dnp no)
  (property "Reference" "#PWR0121" (at 105.41 222.25 0) (effects (font (size 1.27 1.27)) hide))
  (property "Value" "GND" (at 105.537 220.2942 0) (effects (font (size 1.27 1.27))))
  (property "Footprint" "" (at 105.41 215.9 0) (effects (font (size 1.27 1.27)) hide))
  (property "Datasheet" "" (at 105.41 215.9 0) (effects (font (size 1.27 1.27)) hide)) (pin "1"))

 (symbol (lib_id "PACSAT_ICs:MAX31725") (at 279.4 125.73 0) (unit 1) (in_bom yes) (on_board yes) (dnp no)
  (property "Reference" "U29" (at 290.83 137.16 0) (effects (font (size 1.524 1.524))))
  (property "Value" "MAX31725MTA+" (at 279.4 114.3 0) (effects (font (size 1.524 1.524))))
  (property "Footprint" "PacSatDev_maxim:TDFN_T833_2" (at 279.4 125.73 0) (effects (font (size 1.524 1.524)) hide))
  (property "Datasheet" "" (at 279.4 125.73 0) (effects (font (size 1.524 1.524)) hide)) (pin "0") (pin "1") (pin "2") (pin "3") (pin "4") (pin "5") (pin "6") (pin "7") (pin "8"))

 (symbol (lib_id "Device:C") (at 173.99 194.31 0) (unit 1) (in_bom yes) (on_board yes) (dnp no)
  (property "Reference" "C30" (at 170.815 198.755 90) (effects (font (size 1.27 1.27))))
  (property "Value" "22u" (at 177.8 191.77 90) (effects (font (size 1.27 1.27))))
  (property "Footprint" "Capacitor_SMD:C_0603_1608Metric_Pad1.08x0.95mm_HandSolder" (at 174.9552 198.12 0) (effects (font (size 1.27 1.27)) hide))
  (property "Datasheet" "~" (at 173.99 194.31 0) (effects (font (size 1.27 1.27)))) (pin "1") (pin "2"))

 (symbol (lib_id "Device:Crystal") (at 73.66 191.77 270) (unit 1) (in_bom yes) (on_board yes) (dnp no)
  (property "Reference" "Y26" (at 74.93 196.85 90) (effects (font (size 1.27 1.27)) (justify left)))
  (property "Value" "AB26T-32.768KHZ-6B" (at 69.85 201.93 90) (effects (font (size 1.27 1.27)) (justify left)))
  (property "Footprint" "Crystal:Crystal_AT310_D3.0mm_L10.0mm_Horizontal" (at 73.66 191.77 0) (effects (font (size 1.27 1.27)) hide))
  (property "Datasheet" "~" (at 73.66 191.77 0) (effects (font (size 1.27 1.27)) hide)) (pin "1") (pin "2"))

 (symbol (lib_id "Diode:1N914") (at 203.2 184.15 0) (unit 1) (in_bom yes) (on_board yes) (dnp no) (fields_autoplaced)
  (property "Reference" "D26" (at 203.2 179.07 0) (effects (font (size 1.27 1.27))))
  (property "Value" "RB521CS30L,315 " (at 203.2 181.61 0) (effects (font (size 1.27 1.27))))
  (property "Footprint" "Diode_SMD:D_0603_1608Metric" (at 203.2 188.595 0) (effects (font (size 1.27 1.27)) hide))
  (property "Datasheet" "http://www.vishay.com/docs/85622/1n914.pdf" (at 203.2 184.15 0) (effects (font (size 1.27 1.27)) hide))
  (property "Sim.Device" "D" (at 203.2 184.15 0) (effects (font (size 1.27 1.27)) hide))
  (property "Sim.Pins" "1=K 2=A" (at 203.2 184.15 0) (effects (font (size 1.27 1.27)) hide)) (pin "1") (pin "2"))

 (symbol (lib_id "Device:R") (at 182.88 187.96 90) (unit 1) (in_bom yes) (on_board yes) (dnp no)
  (property "Reference" "R29" (at 182.88 190.5 90) (effects (font (size 1.27 1.27)) (justify left)))
  (property "Value" "4k7" (at 187.96 190.5 90) (effects (font (size 1.27 1.27)) (justify left)))
  (property "Footprint" "Resistor_SMD:R_0603_1608Metric_Pad0.98x0.95mm_HandSolder" (at 182.88 189.738 90) (effects (font (size 1.27 1.27)) hide))
  (property "Datasheet" "~" (at 182.88 187.96 0) (effects (font (size 1.27 1.27)))) (pin "1") (pin "2"))

 (symbol (lib_id "power:GND") (at 257.81 133.35 0) (unit 1) (in_bom yes) (on_board yes) (dnp no)
  (property "Reference" "#PWR047" (at 257.81 139.7 0) (effects (font (size 1.27 1.27)) hide))
  (property "Value" "GND" (at 257.937 137.7442 0) (effects (font (size 1.27 1.27))))
  (property "Footprint" "" (at 257.81 133.35 0) (effects (font (size 1.27 1.27)) hide))
  (property "Datasheet" "" (at 257.81 133.35 0) (effects (font (size 1.27 1.27)) hide)) (pin "1"))

 (symbol (lib_id "power:+3.3V") (at 226.06 176.53 0) (unit 1) (in_bom yes) (on_board yes) (dnp no) (fields_autoplaced)
  (property "Reference" "#PWR045" (at 226.06 180.34 0) (effects (font (size 1.27 1.27)) hide))
  (property "Value" "+3.3V" (at 226.06 172.72 0) (effects (font (size 1.27 1.27))))
  (property "Footprint" "" (at 226.06 176.53 0) (effects (font (size 1.27 1.27)) hide))
  (property "Datasheet" "" (at 226.06 176.53 0) (effects (font (size 1.27 1.27)) hide)) (pin "1"))

 (symbol (lib_id "Device:R") (at 100.33 209.55 90) (unit 1) (in_bom yes) (on_board yes) (dnp no)
  (property "Reference" "R111" (at 99.06 215.9 0) (effects (font (size 1.27 1.27)) (justify left)))
  (property "Value" "4k7" (at 101.6 214.63 0) (effects (font (size 1.27 1.27)) (justify left)))
  (property "Footprint" "Resistor_SMD:R_0603_1608Metric_Pad0.98x0.95mm_HandSolder" (at 100.33 211.328 90) (effects (font (size 1.27 1.27)) hide))
  (property "Datasheet" "~" (at 100.33 209.55 0) (effects (font (size 1.27 1.27)))) (pin "1") (pin "2"))

 (symbol (lib_id "power:PWR_FLAG") (at 148.59 171.45 0) (unit 1) (in_bom yes) (on_board yes) (dnp no) (fields_autoplaced)
  (property "Reference" "#FLG027" (at 148.59 169.545 0) (effects (font (size 1.27 1.27)) hide))
  (property "Value" "PWR_FLAG" (at 148.59 167.64 0) (effects (font (size 1.27 1.27))))
  (property "Footprint" "" (at 148.59 171.45 0) (effects (font (size 1.27 1.27)) hide))
  (property "Datasheet" "~" (at 148.59 171.45 0) (effects (font (size 1.27 1.27)) hide)) (pin "1"))

 (symbol (lib_id "Device:C") (at 60.96 191.77 0) (unit 1) (in_bom yes) (on_board yes) (dnp no)
  (property "Reference" "C27" (at 57.785 196.215 90) (effects (font (size 1.27 1.27))))
  (property "Value" "6p" (at 64.77 189.23 90) (effects (font (size 1.27 1.27))))
  (property "Footprint" "Capacitor_SMD:C_0603_1608Metric_Pad1.08x0.95mm_HandSolder" (at 61.9252 195.58 0) (effects (font (size 1.27 1.27)) hide))
  (property "Datasheet" "~" (at 60.96 191.77 0) (effects (font (size 1.27 1.27)))) (pin "1") (pin "2"))

 (symbol (lib_id "Diode:1N914") (at 203.2 187.96 0) (unit 1) (in_bom yes) (on_board yes) (dnp no)
  (property "Reference" "D27" (at 203.2 191.77 0) (effects (font (size 1.27 1.27))))
  (property "Value" "RB521CS30L,315 " (at 205.74 194.31 0) (effects (font (size 1.27 1.27))))
  (property "Footprint" "Diode_SMD:D_0603_1608Metric" (at 203.2 192.405 0) (effects (font (size 1.27 1.27)) hide))
  (property "Datasheet" "http://www.vishay.com/docs/85622/1n914.pdf" (at 203.2 187.96 0) (effects (font (size 1.27 1.27)) hide))
  (property "Sim.Device" "D" (at 203.2 187.96 0) (effects (font (size 1.27 1.27)) hide))
  (property "Sim.Pins" "1=K 2=A" (at 203.2 187.96 0) (effects (font (size 1.27 1.27)) hide)) (pin "1") (pin "2"))

 (symbol (lib_id "Device:C") (at 309.88 121.92 0) (unit 1) (in_bom yes) (on_board yes) (dnp no)
  (property "Reference" "C31" (at 313.69 124.46 90) (effects (font (size 1.27 1.27))))
  (property "Value" "100n" (at 313.69 119.38 90) (effects (font (size 1.27 1.27))))
  (property "Footprint" "Capacitor_SMD:C_0603_1608Metric_Pad1.08x0.95mm_HandSolder" (at 310.8452 125.73 0) (effects (font (size 1.27 1.27)) hide))
  (property "Datasheet" "~" (at 309.88 121.92 0) (effects (font (size 1.27 1.27)))) (pin "1") (pin "2")))
